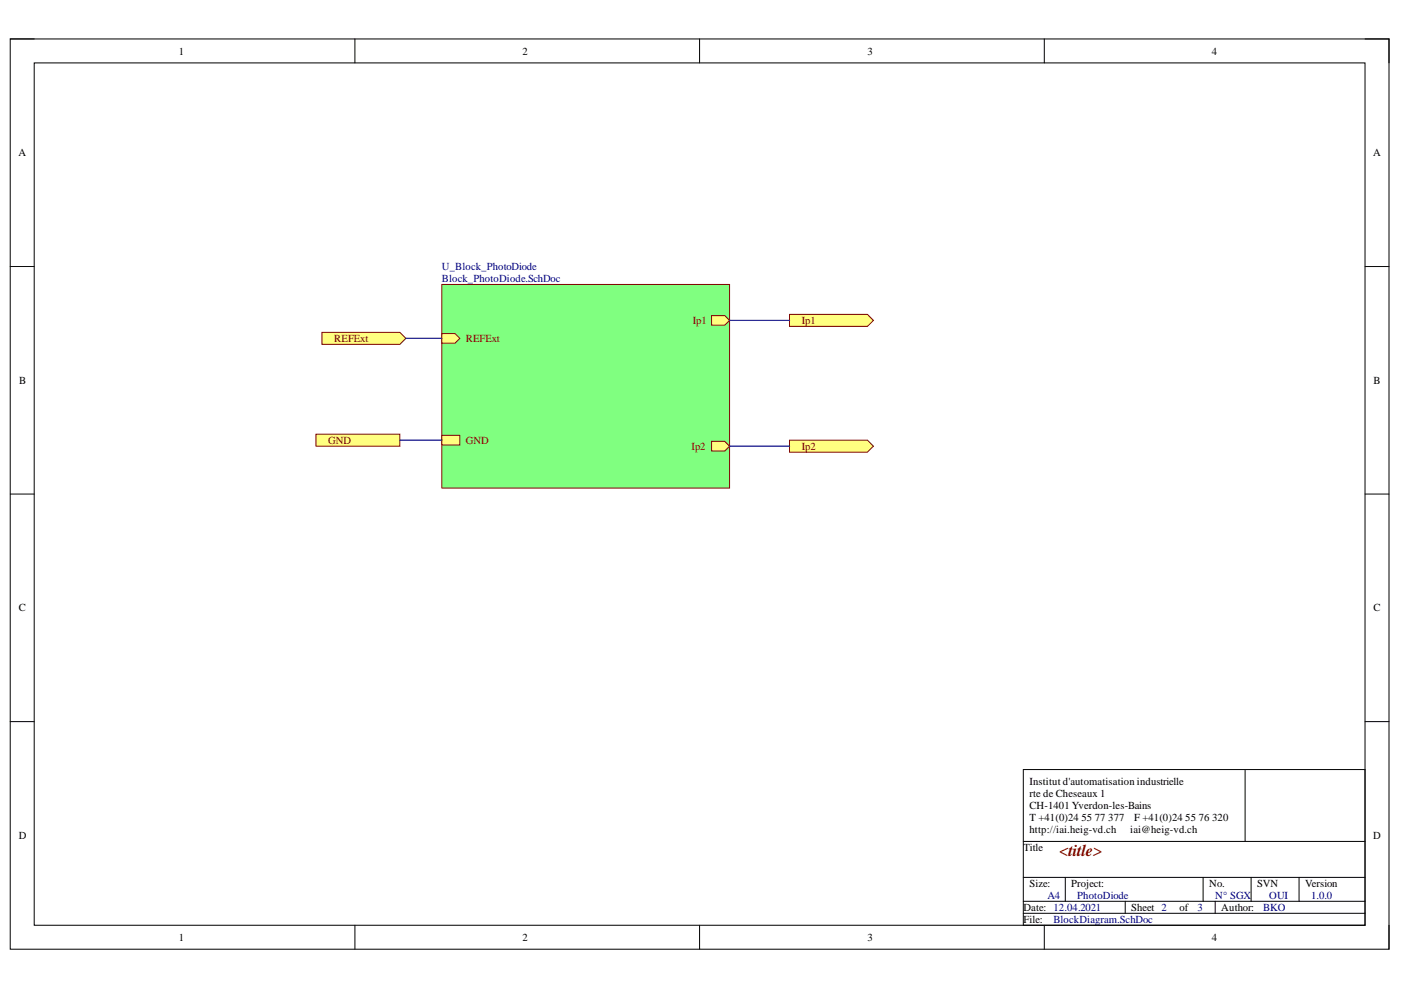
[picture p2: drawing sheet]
<svg xmlns="http://www.w3.org/2000/svg" width="297mm" height="210mm" viewBox="0 0 297 210" stroke-linecap="round" stroke-linejoin="round" font-family="sans-serif">
<path d="M2.2 8.3h292.3v193h-292.3z" fill="none" stroke="#000" stroke-width=".21"/>
<path d="M7.3 13.3h282.1v182.9h-282.1z" fill-rule="evenodd" fill="#fff"/>
<g fill="none" stroke="#000" stroke-width=".21">
<path d="M2.2 8.3h5.1M7.3 13.3h282.1v182.9h-282.1zM75.2 8.3v5M148.3 8.3v5M221.4 8.3v5M289.4 8.3h5.1v5M2.2 56.5h5.1M289.4 56.5h5.1M2.2 104.8h5.1M289.4 104.8h5.1M2.2 153h5.1M289.4 153h5.1"/>
<path d="M217 163.2h72.4v33h-72.4zM217 178.4h72.4M264 163.2v15.2M75.3 196.2v5.1M148.3 196.2v5.1M217 193.6h72.4M217 191.1h72.4M217 186h72.4M221.4 196.2v5.1M225.9 186v5.1M238.6 191.1v2.5M255.1 186v5.1"/>
<path d="M257.6 191.1v2.5M265.3 186v5.1M275.4 186v5.1M294.5 196.2v5.1"/>
</g>
<path d="M93.7 60.3h61v43.2h-61z" fill-rule="evenodd" fill="#80ff80"/>
<path d="M93.7 60.3h61v43.2h-61z" fill="none" stroke="#800000" stroke-width=".21"/>
<path d="M150.9 66.9h2.8l1 1-1 1h-2.8z" fill-rule="evenodd" fill="#ffff80"/>
<path d="M150.9 66.9h2.8l1 1-1 1h-2.8z" fill="none" stroke="#800000" stroke-width=".21"/>
<path d="M150.9 93.6h2.8l1 1-1 1h-2.8z" fill-rule="evenodd" fill="#ffff80"/>
<path d="M150.9 93.6h2.8l1 1-1 1h-2.8z" fill="none" stroke="#800000" stroke-width=".21"/>
<path d="M93.7 70.7h2.8l1 1-1 1.1h-2.8z" fill-rule="evenodd" fill="#ffff80"/>
<path d="M93.7 70.7h2.8l1 1-1 1.1h-2.8z" fill="none" stroke="#800000" stroke-width=".21"/>
<path d="M93.7 92.3h3.8v2h-3.8z" fill-rule="evenodd" fill="#ffff80"/>
<path d="M93.7 92.3h3.8v2h-3.8z" fill="none" stroke="#800000" stroke-width=".21"/>
<path d="M167.4 66.7h16.5l1.3 1.2-1.3 1.3h-16.5z" fill-rule="evenodd" fill="#ffff80"/>
<path d="M167.4 66.7h16.5l1.3 1.2-1.3 1.3h-16.5z" fill="none" stroke="#800000" stroke-width=".21"/>
<path d="M167.4 93.3h16.5l1.3 1.3-1.3 1.3h-16.5z" fill-rule="evenodd" fill="#ffff80"/>
<path d="M167.4 93.3h16.5l1.3 1.3-1.3 1.3h-16.5z" fill="none" stroke="#800000" stroke-width=".21"/>
<path d="M68.3 70.5h16.5l1.2 1.2-1.2 1.3h-16.5z" fill-rule="evenodd" fill="#ffff80"/>
<path d="M68.3 70.5h16.5l1.2 1.2-1.2 1.3h-16.5z" fill="none" stroke="#800000" stroke-width=".21"/>
<path d="M67 92.1h17.8v2.5h-17.8z" fill-rule="evenodd" fill="#ffff80"/>
<path d="M67 92.1h17.8v2.5h-17.8z" fill="none" stroke="#800000" stroke-width=".21"/>
<path d="M86 71.7h7.7M154.7 67.9h12.7M84.8 93.3h8.9M154.7 94.6h12.7" fill="none" stroke="#000080" stroke-width=".26"/>
<text font-size="3.5" fill="#800000" x="224.6" y="181.5">&lt;title&gt;</text>
<g font-size="2.3">
<text x="37.9" y="11.6">1</text>
<text x="110.8" y="11.6">2</text>
<text x="183.9" y="11.6">3</text>
<text x="256.9" y="11.6">4</text>
<text x="3.9" y="33.1">A</text>
<text x="291.2" y="33.1">A</text>
<text x="4.1" y="81.4">B</text>
<text x="291.2" y="81.4">B</text>
<text x="4" y="129.6">C</text>
<text x="291.2" y="129.6">C</text>
<text x="218.3" y="166.4">Institut d'automatisation industrielle</text>
<text x="218.3" y="169">rte de Cheseaux 1</text>
<text x="218.3" y="171.5">CH-1401 Yverdon-les-Bains</text>
<text x="4" y="177.8">D</text>
<text x="218.3" y="174">T +41(0)24</text>
<text x="218.3" y="176.6">http://iai.heig-vd.ch</text>
<text x="229.3" y="174">55</text>
<text x="232.1" y="174">77</text>
<text x="235" y="174">377</text>
<text x="239.6" y="176.6">iai@heig-vd.ch</text>
<text x="240.5" y="174">F +41(0)24</text>
<text x="251.3" y="174">55</text>
<text x="254.1" y="174">76</text>
<text x="257" y="174">320</text>
<text x="291.2" y="177.8">D</text>
<text x="217" y="180.5">Title</text>
<text x="218.3" y="188.1">Size:</text>
<text x="227.1" y="188.1">Project:</text>
<text x="256.4" y="188.1">No.</text>
<text x="266.5" y="188.1">SVN</text>
<text x="276.7" y="188.1">Version</text>
<text x="217" y="193.1">Date: 12.04.2021</text>
<text x="217" y="195.7">File:</text>
<text x="239.8" y="193.1">Sheet 2</text>
<text x="250.1" y="193.1">of</text>
<text x="258.9" y="193.1">Author:</text>
<text x="37.9" y="199.5">1</text>
<text x="110.8" y="199.5">2</text>
<text x="183.9" y="199.5">3</text>
<text x="256.9" y="199.5">4</text>
</g>
<g font-size="2.3" fill="#000080">
<text x="93.7" y="57.3">U_Block_PhotoDiode</text>
<text x="93.7" y="59.8">Block_PhotoDiode.SchDoc</text>
<text x="222.1" y="190.6">A4</text>
<text x="228.4" y="190.6">PhotoDiode</text>
<text x="257.7" y="190.6">N° SGX</text>
<text x="269.1" y="190.6">OUI</text>
<text x="278" y="190.6">1.0.0</text>
<text x="223.3" y="195.7">BlockDiagram.SchDoc</text>
<text x="253.9" y="193.1">3</text>
<text x="267.8" y="193.1">BKO</text>
</g>
<g font-size="2.3" fill="#800000">
<text x="146.9" y="68.7">Ip1</text>
<text x="170" y="68.7">Ip1</text>
<text x="70.9" y="72.5">REFExt</text>
<text x="98.8" y="72.5">REFExt</text>
<text x="69.6" y="94.1">GND</text>
<text x="98.8" y="94.1">GND</text>
<text x="146.6" y="95.4">Ip2</text>
<text x="170" y="95.4">Ip2</text>
</g>
</svg>
